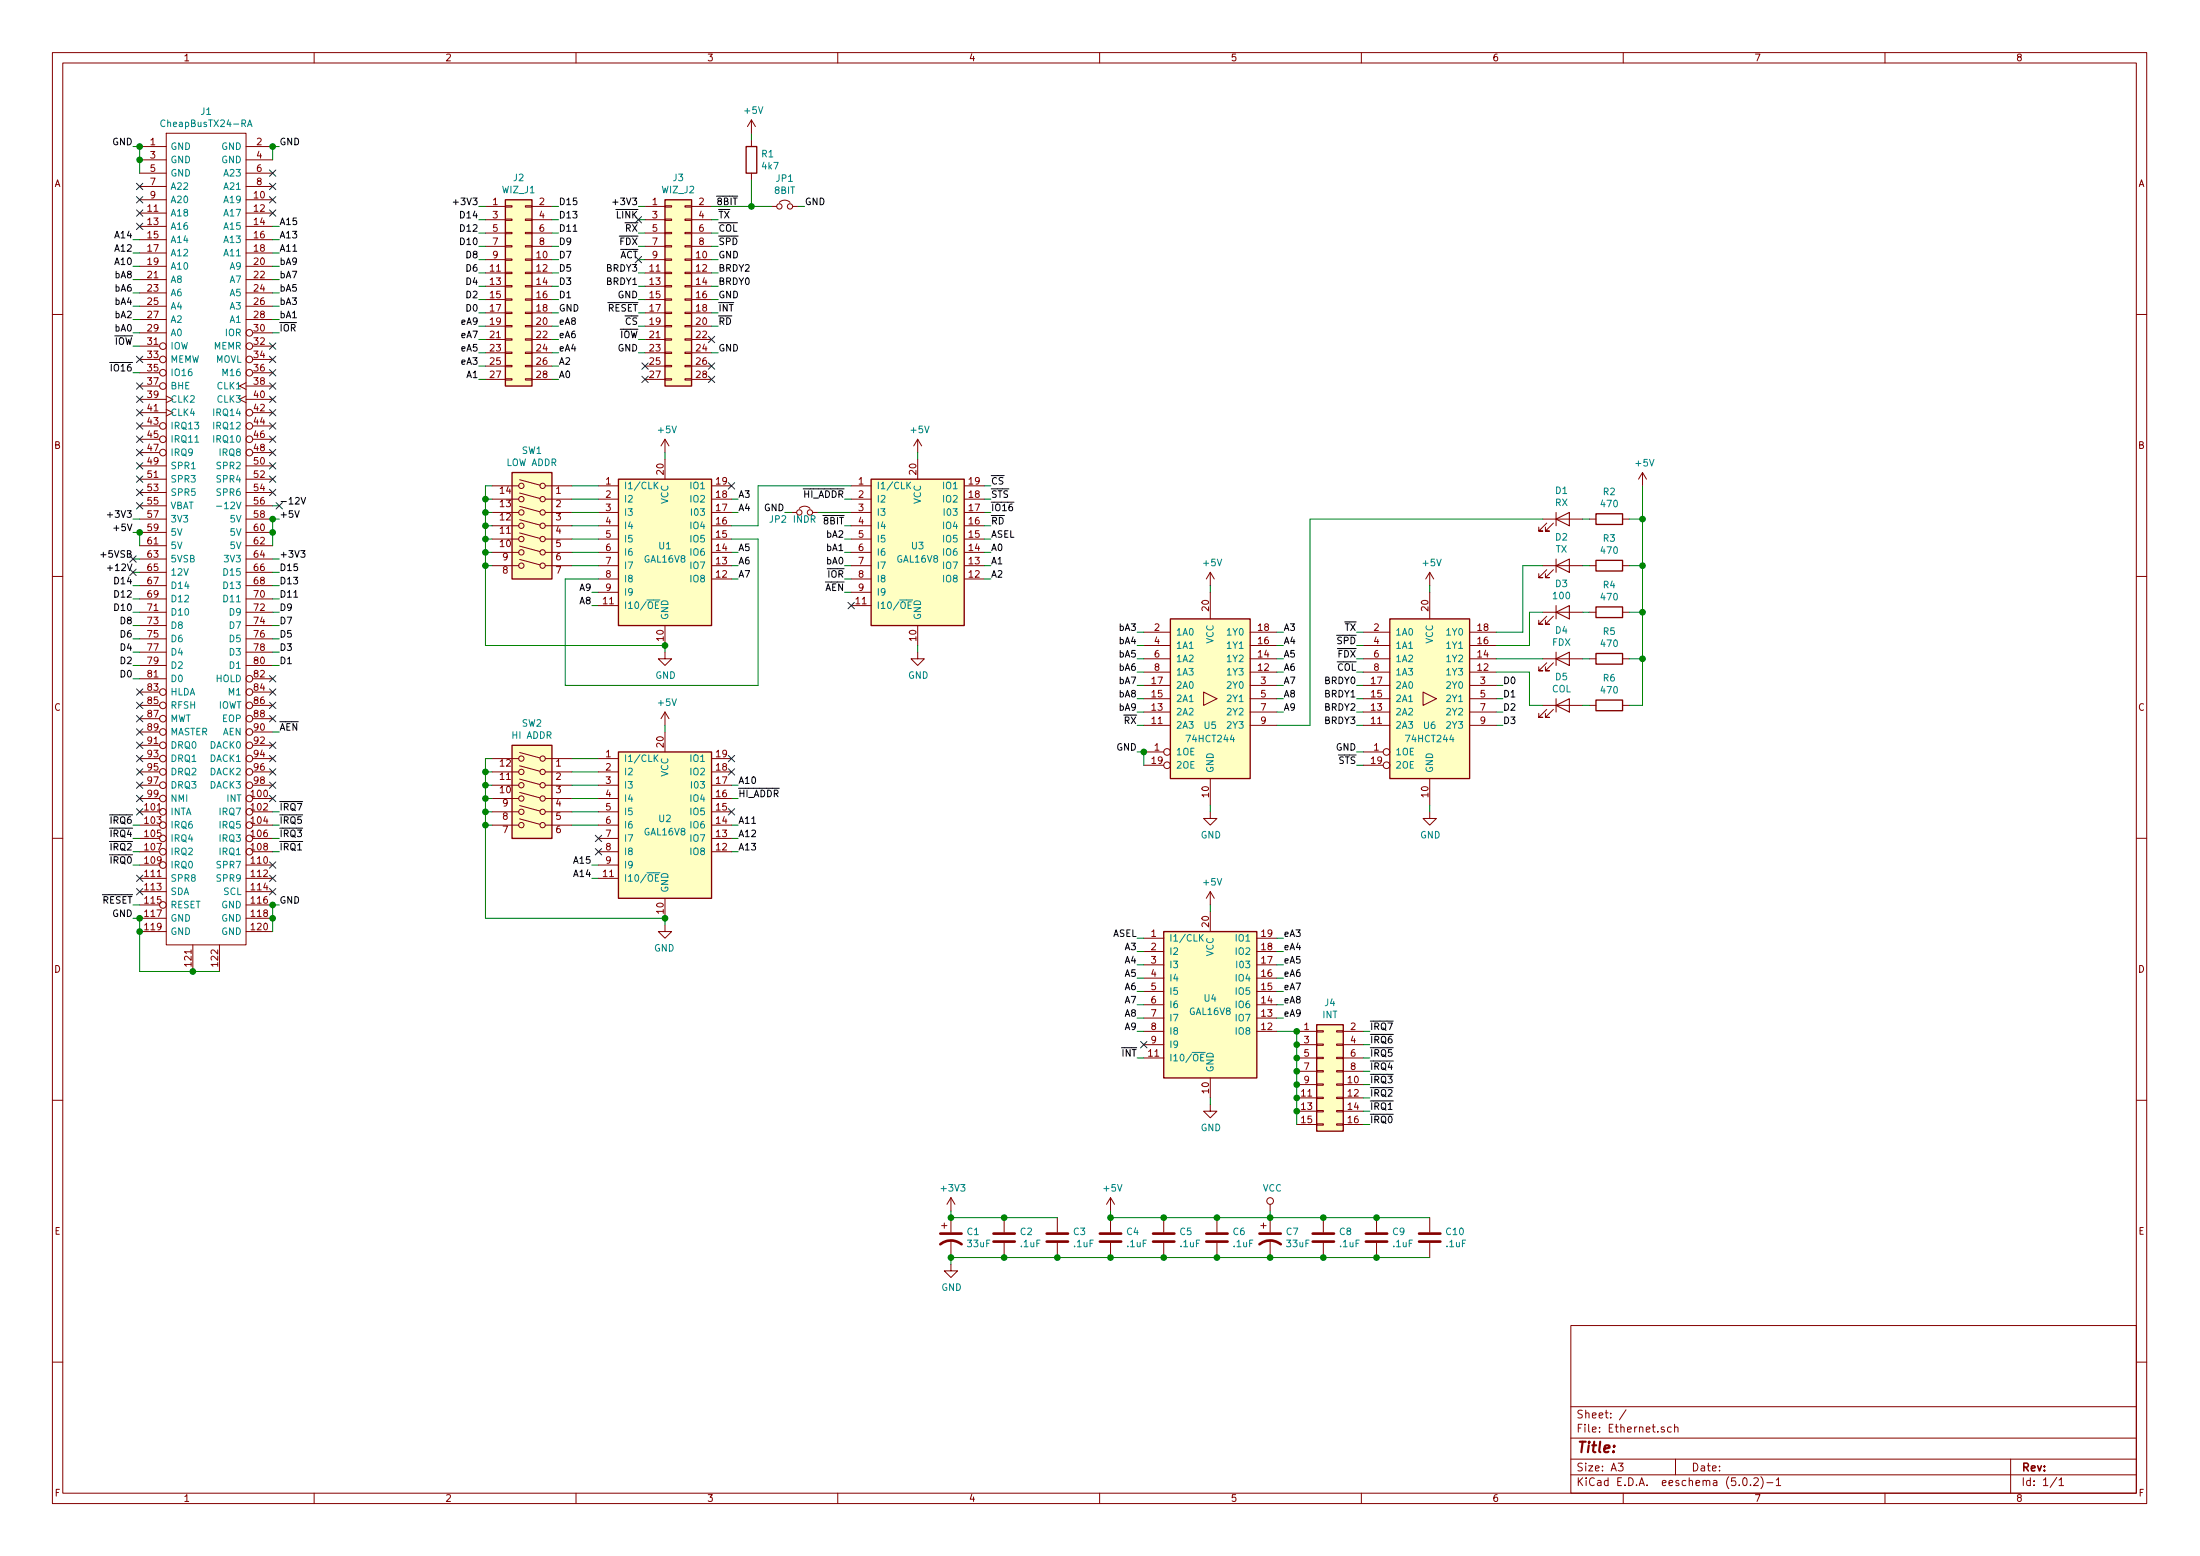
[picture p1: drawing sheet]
EESchema Schematic File Version 4
LIBS:Ethernet-cache
EELAYER 30 0
EELAYER END
$Descr A3 16535 11693
encoding utf-8
Sheet 1 1
Title ""
Date ""
Rev ""
Comp ""
Comment1 ""
Comment2 ""
Comment3 ""
Comment4 ""
$EndDescr
$Comp
L Ethernet-rescue:CheapBusTX24-RA-SamacSys_Parts J1
U 1 1
P 1050 1100
F 0 "J1" H 1550 1365 50  0000 C CNN
F 1 "CheapBusTX24-RA" H 1550 1274 50  0000 C CNN
F 2 "SamacSys_Parts:JAE_TX24-120R-LT-H1E" H 1900 1200 50  0001 L CNN
F 3 "https://componentsearchengine.com/Datasheets/1/TX24-120R-LT-H1E.pdf" H 1900 1100 50  0001 L CNN
F 4 "CheapBus TX24 Right-Angle Connector" H 1900 1000 50  0001 L CNN "Description"
F 5 "656-TX24120RLTH1E" H 1900 800 50  0001 L CNN "Mouser Part Number"
F 6 "JAE Electronics" H 1900 700 50  0001 L CNN "Manufacturer_Name"
F 7 "TX24-120R-LT-H1E" H 1900 600 50  0001 L CNN "Manufacturer_Part_Number"
	1    1050 1100
	1    0    0    -1  
$EndComp
$Comp
L Connector_Generic:Conn_02x14_Odd_Even J2
U 1 1
P 3850 2150
F 0 "J2" H 3900 2967 50  0000 C CNN
F 1 "WIZ_J1" H 3900 2876 50  0000 C CNN
F 2 "Pin_Headers:Pin_Header_Straight_2x14_Pitch2.54mm" H 3850 2150 50  0001 C CNN
F 3 "~" H 3850 2150 50  0001 C CNN
	1    3850 2150
	1    0    0    -1  
$EndComp
$Comp
L Connector_Generic:Conn_02x14_Odd_Even J3
U 1 1
P 5050 2150
F 0 "J3" H 5100 2967 50  0000 C CNN
F 1 "WIZ_J2" H 5100 2876 50  0000 C CNN
F 2 "Pin_Headers:Pin_Header_Straight_2x14_Pitch2.54mm" H 5050 2150 50  0001 C CNN
F 3 "~" H 5050 2150 50  0001 C CNN
	1    5050 2150
	1    0    0    -1  
$EndComp
Wire Wire Line
	1050 1300 1050 1200
Wire Wire Line
	1050 1100 1000 1100
Connection ~ 1050 1100
Connection ~ 1050 1200
Wire Wire Line
	1050 1200 1050 1100
Text Label 1000 1100 2    50   ~ 0
GND
Wire Wire Line
	2050 1200 2050 1100
Wire Wire Line
	2050 1100 2100 1100
Connection ~ 2050 1100
Text Label 2100 1100 0    50   ~ 0
GND
Wire Wire Line
	2050 7000 2050 6900
Connection ~ 2050 6900
Wire Wire Line
	2050 6900 2050 6800
Wire Wire Line
	2050 6800 2100 6800
Connection ~ 2050 6800
Text Label 2100 6800 0    50   ~ 0
GND
Wire Wire Line
	1050 7000 1050 6900
Wire Wire Line
	1050 6900 1000 6900
Connection ~ 1050 6900
Text Label 1000 6900 2    50   ~ 0
GND
Wire Wire Line
	2050 4100 2050 4000
Connection ~ 2050 4000
Wire Wire Line
	2050 4000 2050 3900
Wire Wire Line
	2050 3900 2100 3900
Connection ~ 2050 3900
Text Label 2100 3900 0    50   ~ 0
+5V
Wire Wire Line
	1050 4100 1050 4000
Wire Wire Line
	1050 4000 1000 4000
Connection ~ 1050 4000
Text Label 1000 4000 2    50   ~ 0
+5V
Wire Wire Line
	1050 3900 1000 3900
Text Label 1000 3900 2    50   ~ 0
+3V3
Wire Wire Line
	2050 3800 2100 3800
Text Label 2100 3800 0    50   ~ 0
-12V
Wire Wire Line
	2050 4200 2100 4200
Text Label 2100 4200 0    50   ~ 0
+3V3
Wire Wire Line
	1050 4300 1000 4300
Text Label 1000 4300 2    50   ~ 0
+12V
Wire Wire Line
	1050 4200 1000 4200
Text Label 1000 4200 2    50   ~ 0
+5VSB
Wire Wire Line
	1050 6800 1000 6800
Text Label 1000 6800 2    50   ~ 0
~RESET
NoConn ~ 2050 1300
NoConn ~ 2050 1400
NoConn ~ 1050 1400
NoConn ~ 1050 1500
NoConn ~ 2050 1500
NoConn ~ 1050 1600
NoConn ~ 2050 1600
NoConn ~ 1050 1700
Wire Wire Line
	2050 1700 2100 1700
Text Label 2100 1700 0    50   ~ 0
A15
Wire Wire Line
	2050 1800 2100 1800
Text Label 2100 1800 0    50   ~ 0
A13
Wire Wire Line
	2050 1900 2100 1900
Text Label 2100 1900 0    50   ~ 0
A11
Wire Wire Line
	2050 2000 2100 2000
Text Label 2100 2000 0    50   ~ 0
bA9
Wire Wire Line
	2050 2100 2100 2100
Text Label 2100 2100 0    50   ~ 0
bA7
Wire Wire Line
	2050 2200 2100 2200
Text Label 2100 2200 0    50   ~ 0
bA5
Wire Wire Line
	2050 2300 2100 2300
Text Label 2100 2300 0    50   ~ 0
bA3
Wire Wire Line
	2050 2400 2100 2400
Text Label 2100 2400 0    50   ~ 0
bA1
Wire Wire Line
	2050 2500 2100 2500
Text Label 2100 2500 0    50   ~ 0
~IOR
NoConn ~ 2050 2600
NoConn ~ 2050 2700
NoConn ~ 2050 2800
NoConn ~ 2050 2900
NoConn ~ 2050 3000
NoConn ~ 2050 3100
NoConn ~ 2050 3200
NoConn ~ 2050 3300
NoConn ~ 2050 3400
NoConn ~ 2050 3500
NoConn ~ 2050 3600
NoConn ~ 2050 3700
NoConn ~ 2100 3800
Wire Wire Line
	2050 4300 2100 4300
Text Label 2100 4300 0    50   ~ 0
D15
Wire Wire Line
	2050 4400 2100 4400
Text Label 2100 4400 0    50   ~ 0
D13
Wire Wire Line
	2050 4500 2100 4500
Text Label 2100 4500 0    50   ~ 0
D11
Wire Wire Line
	2050 4600 2100 4600
Text Label 2100 4600 0    50   ~ 0
D9
Wire Wire Line
	2050 4700 2100 4700
Text Label 2100 4700 0    50   ~ 0
D7
Wire Wire Line
	2050 4800 2100 4800
Text Label 2100 4800 0    50   ~ 0
D5
Wire Wire Line
	2050 4900 2100 4900
Text Label 2100 4900 0    50   ~ 0
D3
Wire Wire Line
	2050 5000 2100 5000
Text Label 2100 5000 0    50   ~ 0
D1
NoConn ~ 2050 5100
NoConn ~ 2050 5200
NoConn ~ 2050 5300
NoConn ~ 2050 5400
Wire Wire Line
	2050 5500 2100 5500
Text Label 2100 5500 0    50   ~ 0
~AEN
NoConn ~ 2050 5600
NoConn ~ 2050 5700
NoConn ~ 2050 5800
NoConn ~ 2050 5900
NoConn ~ 2050 6000
Wire Wire Line
	2050 6100 2100 6100
Text Label 2100 6100 0    50   ~ 0
~IRQ7
Wire Wire Line
	2050 6200 2100 6200
Text Label 2100 6200 0    50   ~ 0
~IRQ5
Wire Wire Line
	2050 6300 2100 6300
Text Label 2100 6300 0    50   ~ 0
~IRQ3
Wire Wire Line
	2050 6400 2100 6400
Text Label 2100 6400 0    50   ~ 0
~IRQ1
NoConn ~ 2050 6500
NoConn ~ 2050 6600
NoConn ~ 2050 6700
Wire Wire Line
	1050 1800 1000 1800
Text Label 1000 1800 2    50   ~ 0
A14
Wire Wire Line
	1050 1900 1000 1900
Text Label 1000 1900 2    50   ~ 0
A12
Wire Wire Line
	1050 2000 1000 2000
Text Label 1000 2000 2    50   ~ 0
A10
Wire Wire Line
	1050 2100 1000 2100
Text Label 1000 2100 2    50   ~ 0
bA8
Wire Wire Line
	1050 2200 1000 2200
Text Label 1000 2200 2    50   ~ 0
bA6
Wire Wire Line
	1050 2300 1000 2300
Text Label 1000 2300 2    50   ~ 0
bA4
Wire Wire Line
	1050 2400 1000 2400
Text Label 1000 2400 2    50   ~ 0
bA2
Wire Wire Line
	1050 2500 1000 2500
Text Label 1000 2500 2    50   ~ 0
bA0
Wire Wire Line
	1050 2600 1000 2600
Text Label 1000 2600 2    50   ~ 0
~IOW
NoConn ~ 1050 2700
Wire Wire Line
	1050 2800 1000 2800
Text Label 1000 2800 2    50   ~ 0
~IO16
NoConn ~ 1050 2900
NoConn ~ 1050 3000
NoConn ~ 1050 3100
NoConn ~ 1050 3200
NoConn ~ 1050 3300
NoConn ~ 1050 3400
NoConn ~ 1050 3500
NoConn ~ 1050 3600
NoConn ~ 1050 3700
NoConn ~ 1050 3800
NoConn ~ 1000 4300
NoConn ~ 1000 4200
Wire Wire Line
	1050 4400 1000 4400
Text Label 1000 4400 2    50   ~ 0
D14
Wire Wire Line
	1050 4500 1000 4500
Text Label 1000 4500 2    50   ~ 0
D12
Wire Wire Line
	1050 4600 1000 4600
Text Label 1000 4600 2    50   ~ 0
D10
Wire Wire Line
	1050 4700 1000 4700
Text Label 1000 4700 2    50   ~ 0
D8
Wire Wire Line
	1050 4800 1000 4800
Text Label 1000 4800 2    50   ~ 0
D6
Wire Wire Line
	1050 4900 1000 4900
Text Label 1000 4900 2    50   ~ 0
D4
Wire Wire Line
	1050 5000 1000 5000
Text Label 1000 5000 2    50   ~ 0
D2
Wire Wire Line
	1050 5100 1000 5100
Text Label 1000 5100 2    50   ~ 0
D0
NoConn ~ 1050 5200
NoConn ~ 1050 5300
NoConn ~ 1050 5400
NoConn ~ 1050 5500
NoConn ~ 1050 5600
NoConn ~ 1050 5700
NoConn ~ 1050 5800
NoConn ~ 1050 5900
NoConn ~ 1050 6000
NoConn ~ 1050 6100
NoConn ~ 1050 6600
NoConn ~ 1050 6700
Wire Wire Line
	1050 6200 1000 6200
Text Label 1000 6200 2    50   ~ 0
~IRQ6
Wire Wire Line
	1050 6300 1000 6300
Text Label 1000 6300 2    50   ~ 0
~IRQ4
Wire Wire Line
	1050 6400 1000 6400
Text Label 1000 6400 2    50   ~ 0
~IRQ2
Wire Wire Line
	1050 6500 1000 6500
Text Label 1000 6500 2    50   ~ 0
~IRQ0
Wire Wire Line
	3650 1550 3600 1550
Text Label 3600 1550 2    50   ~ 0
+3V3
Wire Wire Line
	3650 1650 3600 1650
Text Label 3600 1650 2    50   ~ 0
D14
Wire Wire Line
	3650 1750 3600 1750
Text Label 3600 1750 2    50   ~ 0
D12
Wire Wire Line
	3650 1850 3600 1850
Text Label 3600 1850 2    50   ~ 0
D10
Wire Wire Line
	3650 1950 3600 1950
Text Label 3600 1950 2    50   ~ 0
D8
Wire Wire Line
	3650 2050 3600 2050
Text Label 3600 2050 2    50   ~ 0
D6
Wire Wire Line
	3650 2150 3600 2150
Text Label 3600 2150 2    50   ~ 0
D4
Wire Wire Line
	3650 2250 3600 2250
Text Label 3600 2250 2    50   ~ 0
D2
Wire Wire Line
	3650 2350 3600 2350
Text Label 3600 2350 2    50   ~ 0
D0
Wire Wire Line
	3650 2450 3600 2450
Text Label 3600 2450 2    50   ~ 0
eA9
Wire Wire Line
	3650 2550 3600 2550
Text Label 3600 2550 2    50   ~ 0
eA7
Wire Wire Line
	3650 2650 3600 2650
Text Label 3600 2650 2    50   ~ 0
eA5
Wire Wire Line
	3650 2750 3600 2750
Text Label 3600 2750 2    50   ~ 0
eA3
Wire Wire Line
	3650 2850 3600 2850
Text Label 3600 2850 2    50   ~ 0
A1
Wire Wire Line
	4850 1550 4800 1550
Text Label 4800 1550 2    50   ~ 0
+3V3
Wire Wire Line
	4850 1650 4800 1650
Text Label 4800 1650 2    50   ~ 0
~LINK
Wire Wire Line
	4850 1750 4800 1750
Text Label 4800 1750 2    50   ~ 0
~RX
Wire Wire Line
	4850 1850 4800 1850
Text Label 4800 1850 2    50   ~ 0
~FDX
Wire Wire Line
	4850 1950 4800 1950
Text Label 4800 1950 2    50   ~ 0
~ACT
Wire Wire Line
	4850 2050 4800 2050
Text Label 4800 2050 2    50   ~ 0
BRDY3
Wire Wire Line
	4850 2150 4800 2150
Text Label 4800 2150 2    50   ~ 0
BRDY1
Wire Wire Line
	4850 2250 4800 2250
Text Label 4800 2250 2    50   ~ 0
GND
Wire Wire Line
	4850 2350 4800 2350
Text Label 4800 2350 2    50   ~ 0
~RESET
Wire Wire Line
	4850 2450 4800 2450
Text Label 4800 2450 2    50   ~ 0
~CS
Wire Wire Line
	4850 2550 4800 2550
Text Label 4800 2550 2    50   ~ 0
~IOW
Wire Wire Line
	4850 2650 4800 2650
Text Label 4800 2650 2    50   ~ 0
GND
NoConn ~ 4850 2750
NoConn ~ 4850 2850
Wire Wire Line
	4150 1550 4200 1550
Text Label 4200 1550 0    50   ~ 0
D15
Wire Wire Line
	4150 1650 4200 1650
Text Label 4200 1650 0    50   ~ 0
D13
Wire Wire Line
	4150 1750 4200 1750
Text Label 4200 1750 0    50   ~ 0
D11
Wire Wire Line
	4150 1850 4200 1850
Text Label 4200 1850 0    50   ~ 0
D9
Wire Wire Line
	4150 1950 4200 1950
Text Label 4200 1950 0    50   ~ 0
D7
Wire Wire Line
	4150 2050 4200 2050
Text Label 4200 2050 0    50   ~ 0
D5
Wire Wire Line
	4150 2150 4200 2150
Text Label 4200 2150 0    50   ~ 0
D3
Wire Wire Line
	4150 2250 4200 2250
Text Label 4200 2250 0    50   ~ 0
D1
Wire Wire Line
	4150 2350 4200 2350
Text Label 4200 2350 0    50   ~ 0
GND
Wire Wire Line
	4150 2450 4200 2450
Text Label 4200 2450 0    50   ~ 0
eA8
Wire Wire Line
	4150 2550 4200 2550
Text Label 4200 2550 0    50   ~ 0
eA6
Wire Wire Line
	4150 2650 4200 2650
Text Label 4200 2650 0    50   ~ 0
eA4
Wire Wire Line
	4150 2750 4200 2750
Text Label 4200 2750 0    50   ~ 0
A2
Wire Wire Line
	4150 2850 4200 2850
Text Label 4200 2850 0    50   ~ 0
A0
$Comp
L Device:Jumper_NC_Small JP1
U 1 1
P 5900 1550
F 0 "JP1" H 5900 1762 50  0000 C CNN
F 1 "8BIT" H 5900 1671 50  0000 C CNN
F 2 "Pin_Headers:Pin_Header_Straight_1x02_Pitch2.54mm" H 5900 1550 50  0001 C CNN
F 3 "~" H 5900 1550 50  0001 C CNN
	1    5900 1550
	1    0    0    -1  
$EndComp
Wire Wire Line
	6000 1550 6050 1550
Text Label 6050 1550 0    50   ~ 0
GND
$Comp
L Device:R R1
U 1 1
P 5650 1200
F 0 "R1" H 5720 1246 50  0000 L CNN
F 1 "4k7" H 5720 1155 50  0000 L CNN
F 2 "Resistors_THT:R_Axial_DIN0207_L6.3mm_D2.5mm_P10.16mm_Horizontal" V 5580 1200 50  0001 C CNN
F 3 "~" H 5650 1200 50  0001 C CNN
	1    5650 1200
	1    0    0    -1  
$EndComp
Wire Wire Line
	5650 1350 5650 1550
Wire Wire Line
	5650 1000 5650 1050
Wire Wire Line
	5350 1650 5400 1650
Text Label 5400 1650 0    50   ~ 0
~TX
Wire Wire Line
	5350 1750 5400 1750
Text Label 5400 1750 0    50   ~ 0
~COL
Wire Wire Line
	5350 1850 5400 1850
Text Label 5400 1850 0    50   ~ 0
~SPD
Wire Wire Line
	5350 1950 5400 1950
Text Label 5400 1950 0    50   ~ 0
GND
Wire Wire Line
	5350 2050 5400 2050
Text Label 5400 2050 0    50   ~ 0
BRDY2
Wire Wire Line
	5350 2150 5400 2150
Text Label 5400 2150 0    50   ~ 0
BRDY0
Wire Wire Line
	5350 2250 5400 2250
Text Label 5400 2250 0    50   ~ 0
GND
Wire Wire Line
	5350 2350 5400 2350
Text Label 5400 2350 0    50   ~ 0
~INT
Wire Wire Line
	5350 2450 5400 2450
Text Label 5400 2450 0    50   ~ 0
~RD
Wire Wire Line
	5350 2650 5400 2650
Text Label 5400 2650 0    50   ~ 0
GND
NoConn ~ 5350 2550
NoConn ~ 5350 2750
NoConn ~ 5350 2850
Text Label 10200 5750 2    50   ~ 0
~STS
Wire Wire Line
	11250 5450 11300 5450
Text Label 11300 5450 0    50   ~ 0
D3
Wire Wire Line
	11250 5350 11300 5350
Text Label 11300 5350 0    50   ~ 0
D2
Wire Wire Line
	11250 5250 11300 5250
Text Label 11300 5250 0    50   ~ 0
D1
Wire Wire Line
	11250 5150 11300 5150
Text Label 11300 5150 0    50   ~ 0
D0
Wire Wire Line
	10250 5150 10200 5150
Text Label 10200 5150 2    50   ~ 0
BRDY0
Wire Wire Line
	10250 5250 10200 5250
Text Label 10200 5250 2    50   ~ 0
BRDY1
Wire Wire Line
	10250 5350 10200 5350
Text Label 10200 5350 2    50   ~ 0
BRDY2
Wire Wire Line
	10250 5450 10200 5450
Text Label 10200 5450 2    50   ~ 0
BRDY3
$Comp
L Device:LED D1
U 1 1
P 11750 3900
F 0 "D1" H 11741 4116 50  0000 C CNN
F 1 "RX" H 11741 4025 50  0000 C CNN
F 2 "LEDs:LED_D3.0mm" H 11750 3900 50  0001 C CNN
F 3 "~" H 11750 3900 50  0001 C CNN
	1    11750 3900
	1    0    0    -1  
$EndComp
$Comp
L Device:LED D2
U 1 1
P 11750 4250
F 0 "D2" H 11741 4466 50  0000 C CNN
F 1 "TX" H 11741 4375 50  0000 C CNN
F 2 "LEDs:LED_D3.0mm" H 11750 4250 50  0001 C CNN
F 3 "~" H 11750 4250 50  0001 C CNN
	1    11750 4250
	1    0    0    -1  
$EndComp
$Comp
L Device:LED D3
U 1 1
P 11750 4600
F 0 "D3" H 11741 4816 50  0000 C CNN
F 1 "100" H 11741 4725 50  0000 C CNN
F 2 "LEDs:LED_D3.0mm" H 11750 4600 50  0001 C CNN
F 3 "~" H 11750 4600 50  0001 C CNN
	1    11750 4600
	1    0    0    -1  
$EndComp
$Comp
L Device:R R2
U 1 1
P 12100 3900
F 0 "R2" V 11893 3900 50  0000 C CNN
F 1 "470" V 11984 3900 50  0000 C CNN
F 2 "Resistors_THT:R_Axial_DIN0207_L6.3mm_D2.5mm_P10.16mm_Horizontal" V 12030 3900 50  0001 C CNN
F 3 "~" H 12100 3900 50  0001 C CNN
	1    12100 3900
	0    1    1    0   
$EndComp
$Comp
L Device:R R3
U 1 1
P 12100 4250
F 0 "R3" V 11893 4250 50  0000 C CNN
F 1 "470" V 11984 4250 50  0000 C CNN
F 2 "Resistors_THT:R_Axial_DIN0207_L6.3mm_D2.5mm_P10.16mm_Horizontal" V 12030 4250 50  0001 C CNN
F 3 "~" H 12100 4250 50  0001 C CNN
	1    12100 4250
	0    1    1    0   
$EndComp
$Comp
L Device:R R4
U 1 1
P 12100 4600
F 0 "R4" V 11893 4600 50  0000 C CNN
F 1 "470" V 11984 4600 50  0000 C CNN
F 2 "Resistors_THT:R_Axial_DIN0207_L6.3mm_D2.5mm_P10.16mm_Horizontal" V 12030 4600 50  0001 C CNN
F 3 "~" H 12100 4600 50  0001 C CNN
	1    12100 4600
	0    1    1    0   
$EndComp
Wire Wire Line
	11900 3900 11950 3900
Wire Wire Line
	11950 4250 11900 4250
Wire Wire Line
	11900 4600 11950 4600
$Comp
L power:+5V #PWR015
U 1 1
P 12350 3650
F 0 "#PWR015" H 12350 3500 50  0001 C CNN
F 1 "+5V" H 12365 3823 50  0000 C CNN
F 2 "" H 12350 3650 50  0001 C CNN
F 3 "" H 12350 3650 50  0001 C CNN
	1    12350 3650
	1    0    0    -1  
$EndComp
Wire Wire Line
	12250 3900 12350 3900
Wire Wire Line
	12250 4250 12350 4250
Text Label 6350 4450 2    50   ~ 0
~AEN
Wire Wire Line
	6350 4450 6400 4450
Wire Wire Line
	4500 6500 4450 6500
Text Label 4450 6500 2    50   ~ 0
A15
Wire Wire Line
	4500 6600 4450 6600
Text Label 4450 6600 2    50   ~ 0
A14
Wire Wire Line
	5500 6400 5550 6400
Text Label 5550 6400 0    50   ~ 0
A13
Wire Wire Line
	5500 6300 5550 6300
Text Label 5550 6300 0    50   ~ 0
A12
Wire Wire Line
	5500 6200 5550 6200
Text Label 5550 6200 0    50   ~ 0
A11
Wire Wire Line
	5500 5900 5550 5900
Text Label 5550 5900 0    50   ~ 0
A10
$Comp
L power:GND #PWR05
U 1 1
P 5000 4900
F 0 "#PWR05" H 5000 4650 50  0001 C CNN
F 1 "GND" H 5005 4727 50  0000 C CNN
F 2 "" H 5000 4900 50  0001 C CNN
F 3 "" H 5000 4900 50  0001 C CNN
	1    5000 4900
	1    0    0    -1  
$EndComp
Wire Wire Line
	5000 4900 5000 4850
$Comp
L power:+5V #PWR04
U 1 1
P 5000 3400
F 0 "#PWR04" H 5000 3250 50  0001 C CNN
F 1 "+5V" H 5015 3573 50  0000 C CNN
F 2 "" H 5000 3400 50  0001 C CNN
F 3 "" H 5000 3400 50  0001 C CNN
	1    5000 3400
	1    0    0    -1  
$EndComp
Wire Wire Line
	5000 3400 5000 3450
Wire Wire Line
	4500 4450 4450 4450
Text Label 4450 4450 2    50   ~ 0
A9
Wire Wire Line
	4500 4550 4450 4550
Text Label 4450 4550 2    50   ~ 0
A8
Wire Wire Line
	5500 4350 5550 4350
Text Label 5550 4350 0    50   ~ 0
A7
Wire Wire Line
	5500 4250 5550 4250
Text Label 5550 4250 0    50   ~ 0
A6
Wire Wire Line
	5500 4150 5550 4150
Text Label 5550 4150 0    50   ~ 0
A5
Wire Wire Line
	5500 3850 5550 3850
Text Label 5550 3850 0    50   ~ 0
A4
Wire Wire Line
	5500 3750 5550 3750
Text Label 5550 3750 0    50   ~ 0
A3
Wire Wire Line
	7400 3650 7450 3650
Text Label 7450 3650 0    50   ~ 0
~CS
Wire Wire Line
	7400 3750 7450 3750
Text Label 7450 3750 0    50   ~ 0
~STS
$Comp
L power:+5V #PWR010
U 1 1
P 8350 9100
F 0 "#PWR010" H 8350 8950 50  0001 C CNN
F 1 "+5V" H 8365 9273 50  0000 C CNN
F 2 "" H 8350 9100 50  0001 C CNN
F 3 "" H 8350 9100 50  0001 C CNN
	1    8350 9100
	1    0    0    -1  
$EndComp
$Comp
L power:VCC #PWR014
U 1 1
P 9550 9100
F 0 "#PWR014" H 9550 8950 50  0001 C CNN
F 1 "VCC" H 9567 9273 50  0000 C CNN
F 2 "" H 9550 9100 50  0001 C CNN
F 3 "" H 9550 9100 50  0001 C CNN
	1    9550 9100
	1    0    0    -1  
$EndComp
Wire Wire Line
	6400 4050 6350 4050
Text Label 6350 4050 2    50   ~ 0
bA2
Wire Wire Line
	6400 4150 6350 4150
Text Label 6350 4150 2    50   ~ 0
bA1
Wire Wire Line
	6400 4250 6350 4250
Text Label 6350 4250 2    50   ~ 0
bA0
$Comp
L Device:Jumper_NC_Small JP2
U 1 1
P 6050 3850
F 0 "JP2" H 5850 3800 50  0000 C CNN
F 1 "INDR" H 6050 3800 50  0000 C CNN
F 2 "Pin_Headers:Pin_Header_Straight_1x02_Pitch2.54mm" H 6050 3850 50  0001 C CNN
F 3 "~" H 6050 3850 50  0001 C CNN
	1    6050 3850
	1    0    0    -1  
$EndComp
$Comp
L Switch:SW_DIP_x07 SW1
U 1 1
P 4000 4050
F 0 "SW1" H 4000 4717 50  0000 C CNN
F 1 "LOW ADDR" H 4000 4626 50  0000 C CNN
F 2 "Buttons_Switches_THT:SW_DIP_x7_W7.62mm_Slide" H 4000 4050 50  0001 C CNN
F 3 "" H 4000 4050 50  0001 C CNN
	1    4000 4050
	-1   0    0    -1  
$EndComp
Wire Wire Line
	3700 4250 3650 4250
Wire Wire Line
	3650 4250 3650 4150
Wire Wire Line
	3700 3650 3650 3650
Wire Wire Line
	3650 3750 3700 3750
Connection ~ 3650 3750
Wire Wire Line
	3650 3750 3650 3650
Wire Wire Line
	3700 3850 3650 3850
Connection ~ 3650 3850
Wire Wire Line
	3650 3850 3650 3750
Wire Wire Line
	3650 3950 3700 3950
Connection ~ 3650 3950
Wire Wire Line
	3650 3950 3650 3850
Wire Wire Line
	3700 4050 3650 4050
Connection ~ 3650 4050
Wire Wire Line
	3650 4050 3650 3950
Wire Wire Line
	3650 4150 3700 4150
Connection ~ 3650 4150
Wire Wire Line
	3650 4150 3650 4050
$Comp
L Switch:SW_DIP_x06 SW2
U 1 1
P 4000 6000
F 0 "SW2" H 4000 6567 50  0000 C CNN
F 1 "HI ADDR" H 4000 6476 50  0000 C CNN
F 2 "Buttons_Switches_THT:SW_DIP_x6_W7.62mm_Slide" H 4000 6000 50  0001 C CNN
F 3 "" H 4000 6000 50  0001 C CNN
	1    4000 6000
	-1   0    0    -1  
$EndComp
Wire Wire Line
	4300 6100 4500 6100
Wire Wire Line
	4500 6200 4300 6200
Wire Wire Line
	3650 6200 3700 6200
Wire Wire Line
	3700 6100 3650 6100
Connection ~ 3650 6100
Wire Wire Line
	3650 6100 3650 6200
Wire Wire Line
	3700 6000 3650 6000
Connection ~ 3650 6000
Wire Wire Line
	3650 6000 3650 6100
Wire Wire Line
	3700 5900 3650 5900
Connection ~ 3650 5900
Wire Wire Line
	3650 5900 3650 6000
Wire Wire Line
	3700 5800 3650 5800
Connection ~ 3650 5800
Wire Wire Line
	3650 5800 3650 5900
Wire Wire Line
	3650 5700 3700 5700
Wire Wire Line
	3650 5700 3650 5800
Wire Wire Line
	6150 3850 6400 3850
$Comp
L power:GND #PWR09
U 1 1
P 5000 6950
F 0 "#PWR09" H 5000 6700 50  0001 C CNN
F 1 "GND" H 5005 6777 50  0000 C CNN
F 2 "" H 5000 6950 50  0001 C CNN
F 3 "" H 5000 6950 50  0001 C CNN
	1    5000 6950
	-1   0    0    -1  
$EndComp
Wire Wire Line
	6400 3950 6350 3950
Text Label 8550 7950 2    50   ~ 0
~INT
Wire Wire Line
	7400 3850 7450 3850
$Comp
L Connector_Generic:Conn_02x08_Odd_Even J4
U 1 1
P 9950 8050
F 0 "J4" H 10000 8567 50  0000 C CNN
F 1 "INT" H 10000 8476 50  0000 C CNN
F 2 "Pin_Headers:Pin_Header_Straight_2x08_Pitch2.54mm" H 9950 8050 50  0001 C CNN
F 3 "~" H 9950 8050 50  0001 C CNN
	1    9950 8050
	1    0    0    -1  
$EndComp
Wire Wire Line
	10250 8350 10300 8350
Text Label 10300 8450 0    50   ~ 0
~IRQ0
Text Label 10300 8350 0    50   ~ 0
~IRQ1
Wire Wire Line
	10250 8250 10300 8250
Text Label 10300 8250 0    50   ~ 0
~IRQ2
Wire Wire Line
	10250 8150 10300 8150
Text Label 10300 8150 0    50   ~ 0
~IRQ3
Wire Wire Line
	10250 8050 10300 8050
Text Label 10300 8050 0    50   ~ 0
~IRQ4
Wire Wire Line
	10250 7950 10300 7950
Text Label 10300 7950 0    50   ~ 0
~IRQ5
Wire Wire Line
	10250 7850 10300 7850
Text Label 10300 7850 0    50   ~ 0
~IRQ6
Wire Wire Line
	10250 7750 10300 7750
Text Label 10300 7750 0    50   ~ 0
~IRQ7
$Comp
L Device:C C2
U 1 1
P 7550 9300
F 0 "C2" H 7665 9346 50  0000 L CNN
F 1 ".1uF" H 7665 9255 50  0000 L CNN
F 2 "Capacitors_THT:C_Disc_D3.0mm_W1.6mm_P2.50mm" H 7588 9150 50  0001 C CNN
F 3 "~" H 7550 9300 50  0001 C CNN
	1    7550 9300
	1    0    0    -1  
$EndComp
$Comp
L Device:C C3
U 1 1
P 7950 9300
F 0 "C3" H 8065 9346 50  0000 L CNN
F 1 ".1uF" H 8065 9255 50  0000 L CNN
F 2 "Capacitors_THT:C_Disc_D3.0mm_W1.6mm_P2.50mm" H 7988 9150 50  0001 C CNN
F 3 "~" H 7950 9300 50  0001 C CNN
	1    7950 9300
	1    0    0    -1  
$EndComp
$Comp
L Device:CP1 C1
U 1 1
P 7150 9300
F 0 "C1" H 7265 9346 50  0000 L CNN
F 1 "33uF" H 7265 9255 50  0000 L CNN
F 2 "Capacitors_THT:CP_Radial_Tantal_D5.5mm_P2.50mm" H 7150 9300 50  0001 C CNN
F 3 "~" H 7150 9300 50  0001 C CNN
	1    7150 9300
	1    0    0    -1  
$EndComp
Wire Wire Line
	7150 9150 7550 9150
Connection ~ 7550 9150
Wire Wire Line
	7550 9150 7950 9150
$Comp
L power:+3V3 #PWR07
U 1 1
P 7150 9100
F 0 "#PWR07" H 7150 8950 50  0001 C CNN
F 1 "+3V3" H 7165 9273 50  0000 C CNN
F 2 "" H 7150 9100 50  0001 C CNN
F 3 "" H 7150 9100 50  0001 C CNN
	1    7150 9100
	1    0    0    -1  
$EndComp
Wire Wire Line
	7150 9100 7150 9150
Connection ~ 7150 9150
$Comp
L power:GND #PWR08
U 1 1
P 7150 9500
F 0 "#PWR08" H 7150 9250 50  0001 C CNN
F 1 "GND" H 7155 9327 50  0000 C CNN
F 2 "" H 7150 9500 50  0001 C CNN
F 3 "" H 7150 9500 50  0001 C CNN
	1    7150 9500
	1    0    0    -1  
$EndComp
Wire Wire Line
	7150 9450 7150 9500
Wire Wire Line
	7950 9450 7550 9450
Connection ~ 7150 9450
Connection ~ 7550 9450
Wire Wire Line
	7550 9450 7150 9450
$Comp
L Device:C C4
U 1 1
P 8350 9300
F 0 "C4" H 8465 9346 50  0000 L CNN
F 1 ".1uF" H 8465 9255 50  0000 L CNN
F 2 "Capacitors_THT:C_Disc_D3.0mm_W1.6mm_P2.50mm" H 8388 9150 50  0001 C CNN
F 3 "~" H 8350 9300 50  0001 C CNN
	1    8350 9300
	1    0    0    -1  
$EndComp
$Comp
L Device:C C5
U 1 1
P 8750 9300
F 0 "C5" H 8865 9346 50  0000 L CNN
F 1 ".1uF" H 8865 9255 50  0000 L CNN
F 2 "Capacitors_THT:C_Disc_D3.0mm_W1.6mm_P2.50mm" H 8788 9150 50  0001 C CNN
F 3 "~" H 8750 9300 50  0001 C CNN
	1    8750 9300
	1    0    0    -1  
$EndComp
$Comp
L Device:C C6
U 1 1
P 9150 9300
F 0 "C6" H 9265 9346 50  0000 L CNN
F 1 ".1uF" H 9265 9255 50  0000 L CNN
F 2 "Capacitors_THT:C_Disc_D3.0mm_W1.6mm_P2.50mm" H 9188 9150 50  0001 C CNN
F 3 "~" H 9150 9300 50  0001 C CNN
	1    9150 9300
	1    0    0    -1  
$EndComp
$Comp
L Device:CP1 C7
U 1 1
P 9550 9300
F 0 "C7" H 9665 9346 50  0000 L CNN
F 1 "33uF" H 9665 9255 50  0000 L CNN
F 2 "Capacitors_THT:CP_Radial_Tantal_D5.5mm_P2.50mm" H 9550 9300 50  0001 C CNN
F 3 "~" H 9550 9300 50  0001 C CNN
	1    9550 9300
	1    0    0    -1  
$EndComp
Wire Wire Line
	8350 9150 8750 9150
Connection ~ 8750 9150
Wire Wire Line
	8750 9150 9150 9150
Connection ~ 9150 9150
Wire Wire Line
	9150 9150 9550 9150
Wire Wire Line
	7950 9450 8350 9450
Connection ~ 7950 9450
Connection ~ 8350 9450
Wire Wire Line
	8350 9450 8750 9450
Connection ~ 8750 9450
Wire Wire Line
	8750 9450 9150 9450
Connection ~ 9150 9450
Wire Wire Line
	9150 9450 9550 9450
Wire Wire Line
	8350 9100 8350 9150
Connection ~ 8350 9150
Wire Wire Line
	9550 9150 9550 9100
Connection ~ 9550 9150
NoConn ~ 4800 1650
NoConn ~ 4800 1950
Text Label 6350 3950 2    50   ~ 0
~8BIT
Text Label 7450 3850 0    50   ~ 0
~IO16
$Comp
L Device:C C8
U 1 1
P 9950 9300
F 0 "C8" H 10065 9346 50  0000 L CNN
F 1 ".1uF" H 10065 9255 50  0000 L CNN
F 2 "Capacitors_THT:C_Disc_D3.0mm_W1.6mm_P2.50mm" H 9988 9150 50  0001 C CNN
F 3 "~" H 9950 9300 50  0001 C CNN
	1    9950 9300
	1    0    0    -1  
$EndComp
Wire Wire Line
	9550 9150 9950 9150
Wire Wire Line
	9950 9450 9550 9450
Connection ~ 9550 9450
Wire Wire Line
	12250 4600 12350 4600
Text Label 8550 5450 2    50   ~ 0
~RX
Text Label 10200 4750 2    50   ~ 0
~TX
Text Label 10200 4850 2    50   ~ 0
~SPD
Text Label 5550 1550 2    50   ~ 0
~8BIT
Wire Wire Line
	5350 1550 5650 1550
Connection ~ 5650 1550
Wire Wire Line
	5650 1550 5800 1550
Wire Wire Line
	9600 7750 9750 7750
$Comp
L Logic_Programmable:GAL16V8 U3
U 1 1
P 6900 4150
F 0 "U3" H 6900 4200 50  0000 C CNN
F 1 "GAL16V8" H 6900 4100 50  0000 C CNN
F 2 "Housings_DIP:DIP-20_W7.62mm" H 6900 4150 50  0001 C CNN
F 3 "" H 6900 4150 50  0001 C CNN
	1    6900 4150
	1    0    0    -1  
$EndComp
$Comp
L power:+5V #PWR06
U 1 1
P 5000 5450
F 0 "#PWR06" H 5000 5300 50  0001 C CNN
F 1 "+5V" H 5015 5623 50  0000 C CNN
F 2 "" H 5000 5450 50  0001 C CNN
F 3 "" H 5000 5450 50  0001 C CNN
	1    5000 5450
	1    0    0    -1  
$EndComp
Wire Wire Line
	5000 5450 5000 5500
Wire Wire Line
	6400 3750 6350 3750
Text Label 6350 3750 2    50   ~ 0
~HI_ADDR
Wire Wire Line
	5500 6000 5550 6000
Text Label 5550 6000 0    50   ~ 0
~HI_ADDR
$Comp
L power:GND #PWR017
U 1 1
P 6900 4900
F 0 "#PWR017" H 6900 4650 50  0001 C CNN
F 1 "GND" H 6905 4727 50  0000 C CNN
F 2 "" H 6900 4900 50  0001 C CNN
F 3 "" H 6900 4900 50  0001 C CNN
	1    6900 4900
	1    0    0    -1  
$EndComp
Wire Wire Line
	6900 4900 6900 4850
Wire Wire Line
	6400 4350 6350 4350
Text Label 6350 4350 2    50   ~ 0
~IOR
Wire Wire Line
	7400 3950 7450 3950
Text Label 7450 3950 0    50   ~ 0
~RD
$Comp
L Ethernet-rescue:74HCT244-74xx U5
U 1 1
P 9100 5250
F 0 "U5" H 9100 5050 50  0000 C CNN
F 1 "74HCT244" H 9100 4950 50  0000 C CNN
F 2 "Housings_DIP:DIP-20_W7.62mm" H 9100 5250 50  0001 C CNN
F 3 "http://www.nxp.com/documents/data_sheet/74HC_HCT244.pdf" H 9100 5250 50  0001 C CNN
	1    9100 5250
	1    0    0    -1  
$EndComp
$Comp
L power:GND #PWR019
U 1 1
P 9100 6100
F 0 "#PWR019" H 9100 5850 50  0001 C CNN
F 1 "GND" H 9105 5927 50  0000 C CNN
F 2 "" H 9100 6100 50  0001 C CNN
F 3 "" H 9100 6100 50  0001 C CNN
	1    9100 6100
	1    0    0    -1  
$EndComp
$Comp
L power:+5V #PWR018
U 1 1
P 9100 4400
F 0 "#PWR018" H 9100 4250 50  0001 C CNN
F 1 "+5V" H 9115 4573 50  0000 C CNN
F 2 "" H 9100 4400 50  0001 C CNN
F 3 "" H 9100 4400 50  0001 C CNN
	1    9100 4400
	1    0    0    -1  
$EndComp
Wire Wire Line
	9100 4400 9100 4450
Wire Wire Line
	9100 6050 9100 6100
$Comp
L Ethernet-rescue:74HCT244-74xx U6
U 1 1
P 10750 5250
F 0 "U6" H 10750 5050 50  0000 C CNN
F 1 "74HCT244" H 10750 4950 50  0000 C CNN
F 2 "Housings_DIP:DIP-20_W7.62mm" H 10750 5250 50  0001 C CNN
F 3 "http://www.nxp.com/documents/data_sheet/74HC_HCT244.pdf" H 10750 5250 50  0001 C CNN
	1    10750 5250
	1    0    0    -1  
$EndComp
$Comp
L power:GND #PWR021
U 1 1
P 10750 6100
F 0 "#PWR021" H 10750 5850 50  0001 C CNN
F 1 "GND" H 10755 5927 50  0000 C CNN
F 2 "" H 10750 6100 50  0001 C CNN
F 3 "" H 10750 6100 50  0001 C CNN
	1    10750 6100
	1    0    0    -1  
$EndComp
$Comp
L power:+5V #PWR020
U 1 1
P 10750 4400
F 0 "#PWR020" H 10750 4250 50  0001 C CNN
F 1 "+5V" H 10765 4573 50  0000 C CNN
F 2 "" H 10750 4400 50  0001 C CNN
F 3 "" H 10750 4400 50  0001 C CNN
	1    10750 4400
	1    0    0    -1  
$EndComp
Wire Wire Line
	10750 4400 10750 4450
Wire Wire Line
	10750 6050 10750 6100
Wire Wire Line
	8600 5650 8550 5650
Text Label 8550 5650 2    50   ~ 0
GND
Wire Wire Line
	8600 5750 8600 5650
Connection ~ 8600 5650
Wire Wire Line
	10250 5650 10200 5650
Text Label 10200 5650 2    50   ~ 0
GND
Wire Wire Line
	10200 5750 10250 5750
Wire Wire Line
	8600 4750 8550 4750
Wire Wire Line
	8600 4850 8550 4850
Wire Wire Line
	8600 4950 8550 4950
Wire Wire Line
	8600 5050 8550 5050
Text Label 8550 4750 2    50   ~ 0
bA3
Wire Wire Line
	8600 5150 8550 5150
Text Label 8550 4850 2    50   ~ 0
bA4
Text Label 8550 4950 2    50   ~ 0
bA5
Text Label 8550 5050 2    50   ~ 0
bA6
Wire Wire Line
	8600 5450 8550 5450
Text Label 8550 5150 2    50   ~ 0
bA7
Text Label 8550 5250 2    50   ~ 0
bA8
Text Label 8550 5350 2    50   ~ 0
bA9
Wire Wire Line
	10250 4950 10200 4950
Text Label 10200 4950 2    50   ~ 0
~FDX
Wire Wire Line
	10250 5050 10200 5050
Text Label 10200 5050 2    50   ~ 0
~COL
Wire Wire Line
	7400 4150 7450 4150
Text Label 7450 4150 0    50   ~ 0
A0
Wire Wire Line
	7400 4250 7450 4250
Text Label 7450 4250 0    50   ~ 0
A1
Wire Wire Line
	7400 4350 7450 4350
Text Label 7450 4350 0    50   ~ 0
A2
Wire Wire Line
	9600 4750 9650 4750
Text Label 9650 4750 0    50   ~ 0
A3
Wire Wire Line
	9600 4850 9650 4850
Text Label 9650 4850 0    50   ~ 0
A4
Wire Wire Line
	9600 4950 9650 4950
Text Label 9650 4950 0    50   ~ 0
A5
Wire Wire Line
	9600 5050 9650 5050
Text Label 9650 5050 0    50   ~ 0
A6
Wire Wire Line
	9600 5150 9650 5150
Text Label 9650 5150 0    50   ~ 0
A7
Wire Wire Line
	9600 5250 9650 5250
Text Label 9650 5250 0    50   ~ 0
A8
Wire Wire Line
	9600 5350 9650 5350
Text Label 9650 5350 0    50   ~ 0
A9
$Comp
L Device:LED D4
U 1 1
P 11750 4950
F 0 "D4" H 11741 5166 50  0000 C CNN
F 1 "FDX" H 11741 5075 50  0000 C CNN
F 2 "LEDs:LED_D3.0mm" H 11750 4950 50  0001 C CNN
F 3 "~" H 11750 4950 50  0001 C CNN
	1    11750 4950
	1    0    0    -1  
$EndComp
$Comp
L Device:LED D5
U 1 1
P 11750 5300
F 0 "D5" H 11741 5516 50  0000 C CNN
F 1 "COL" H 11741 5425 50  0000 C CNN
F 2 "LEDs:LED_D3.0mm" H 11750 5300 50  0001 C CNN
F 3 "~" H 11750 5300 50  0001 C CNN
	1    11750 5300
	1    0    0    -1  
$EndComp
$Comp
L Device:R R5
U 1 1
P 12100 4950
F 0 "R5" V 11893 4950 50  0000 C CNN
F 1 "470" V 11984 4950 50  0000 C CNN
F 2 "Resistors_THT:R_Axial_DIN0207_L6.3mm_D2.5mm_P10.16mm_Horizontal" V 12030 4950 50  0001 C CNN
F 3 "~" H 12100 4950 50  0001 C CNN
	1    12100 4950
	0    1    1    0   
$EndComp
$Comp
L Device:R R6
U 1 1
P 12100 5300
F 0 "R6" V 11893 5300 50  0000 C CNN
F 1 "470" V 11984 5300 50  0000 C CNN
F 2 "Resistors_THT:R_Axial_DIN0207_L6.3mm_D2.5mm_P10.16mm_Horizontal" V 12030 5300 50  0001 C CNN
F 3 "~" H 12100 5300 50  0001 C CNN
	1    12100 5300
	0    1    1    0   
$EndComp
Wire Wire Line
	11900 4950 11950 4950
Wire Wire Line
	11950 5300 11900 5300
Wire Wire Line
	12250 4950 12350 4950
Connection ~ 12350 4950
Wire Wire Line
	12250 5300 12350 5300
Wire Wire Line
	12350 4950 12350 5300
Wire Wire Line
	11250 4950 11600 4950
Wire Wire Line
	11250 5050 11500 5050
Wire Wire Line
	11500 5050 11500 5300
Wire Wire Line
	11500 5300 11600 5300
$Comp
L Device:C C9
U 1 1
P 10350 9300
F 0 "C9" H 10465 9346 50  0000 L CNN
F 1 ".1uF" H 10465 9255 50  0000 L CNN
F 2 "Capacitors_THT:C_Disc_D3.0mm_W1.6mm_P2.50mm" H 10388 9150 50  0001 C CNN
F 3 "~" H 10350 9300 50  0001 C CNN
	1    10350 9300
	1    0    0    -1  
$EndComp
$Comp
L Device:C C10
U 1 1
P 10750 9300
F 0 "C10" H 10865 9346 50  0000 L CNN
F 1 ".1uF" H 10865 9255 50  0000 L CNN
F 2 "Capacitors_THT:C_Disc_D3.0mm_W1.6mm_P2.50mm" H 10788 9150 50  0001 C CNN
F 3 "~" H 10750 9300 50  0001 C CNN
	1    10750 9300
	1    0    0    -1  
$EndComp
Wire Wire Line
	9950 9150 10350 9150
Connection ~ 9950 9150
Connection ~ 10350 9150
Wire Wire Line
	10350 9150 10750 9150
Wire Wire Line
	10750 9450 10350 9450
Connection ~ 9950 9450
Connection ~ 10350 9450
Wire Wire Line
	10350 9450 9950 9450
NoConn ~ 6400 4550
$Comp
L power:+5V #PWR0101
U 1 1
P 5650 1000
F 0 "#PWR0101" H 5650 850 50  0001 C CNN
F 1 "+5V" H 5665 1173 50  0000 C CNN
F 2 "" H 5650 1000 50  0001 C CNN
F 3 "" H 5650 1000 50  0001 C CNN
	1    5650 1000
	1    0    0    -1  
$EndComp
Wire Wire Line
	9750 8350 9750 8450
Wire Wire Line
	9750 7750 9750 7850
Connection ~ 9750 7750
Connection ~ 9750 8350
Connection ~ 9750 7850
Wire Wire Line
	9750 7850 9750 7950
Connection ~ 9750 7950
Wire Wire Line
	9750 7950 9750 8050
Connection ~ 9750 8050
Wire Wire Line
	9750 8050 9750 8150
Connection ~ 9750 8150
Wire Wire Line
	9750 8150 9750 8250
Connection ~ 9750 8250
Wire Wire Line
	9750 8250 9750 8350
Wire Wire Line
	7400 4050 7450 4050
Text Label 7450 4050 0    50   ~ 0
ASEL
$Comp
L Logic_Programmable:GAL16V8 U4
U 1 1
P 9100 7550
F 0 "U4" H 9100 7600 50  0000 C CNN
F 1 "GAL16V8" H 9100 7500 50  0000 C CNN
F 2 "Housings_DIP:DIP-20_W7.62mm" H 9100 7550 50  0001 C CNN
F 3 "" H 9100 7550 50  0001 C CNN
	1    9100 7550
	1    0    0    -1  
$EndComp
$Comp
L power:GND #PWR03
U 1 1
P 9100 8300
F 0 "#PWR03" H 9100 8050 50  0001 C CNN
F 1 "GND" H 9105 8127 50  0000 C CNN
F 2 "" H 9100 8300 50  0001 C CNN
F 3 "" H 9100 8300 50  0001 C CNN
	1    9100 8300
	1    0    0    -1  
$EndComp
$Comp
L power:+5V #PWR02
U 1 1
P 9100 6800
F 0 "#PWR02" H 9100 6650 50  0001 C CNN
F 1 "+5V" H 9115 6973 50  0000 C CNN
F 2 "" H 9100 6800 50  0001 C CNN
F 3 "" H 9100 6800 50  0001 C CNN
	1    9100 6800
	1    0    0    -1  
$EndComp
Wire Wire Line
	9100 6800 9100 6850
Wire Wire Line
	9100 8250 9100 8300
Wire Wire Line
	8600 7050 8550 7050
Text Label 8550 7050 2    50   ~ 0
ASEL
Wire Wire Line
	8600 7750 8550 7750
Text Label 8550 7750 2    50   ~ 0
A9
Wire Wire Line
	8600 7650 8550 7650
Text Label 8550 7650 2    50   ~ 0
A8
Wire Wire Line
	8600 7550 8550 7550
Text Label 8550 7550 2    50   ~ 0
A7
Wire Wire Line
	8600 7450 8550 7450
Text Label 8550 7450 2    50   ~ 0
A6
Wire Wire Line
	8600 7350 8550 7350
Text Label 8550 7350 2    50   ~ 0
A5
Wire Wire Line
	8600 7250 8550 7250
Text Label 8550 7250 2    50   ~ 0
A4
Wire Wire Line
	8600 7150 8550 7150
Text Label 8550 7150 2    50   ~ 0
A3
Wire Wire Line
	9600 7650 9650 7650
Text Label 9650 7650 0    50   ~ 0
eA9
Wire Wire Line
	9600 7550 9650 7550
Text Label 9650 7550 0    50   ~ 0
eA8
Wire Wire Line
	9600 7450 9650 7450
Text Label 9650 7450 0    50   ~ 0
eA7
Wire Wire Line
	9600 7350 9650 7350
Text Label 9650 7350 0    50   ~ 0
eA6
Wire Wire Line
	9600 7250 9650 7250
Text Label 9650 7250 0    50   ~ 0
eA5
Wire Wire Line
	9600 7150 9650 7150
Text Label 9650 7150 0    50   ~ 0
eA4
Wire Wire Line
	9600 7050 9650 7050
Text Label 9650 7050 0    50   ~ 0
eA3
NoConn ~ 8600 7850
Wire Wire Line
	5950 3850 5900 3850
Text Label 5900 3850 2    50   ~ 0
GND
$Comp
L power:+5V #PWR01
U 1 1
P 6900 3400
F 0 "#PWR01" H 6900 3250 50  0001 C CNN
F 1 "+5V" H 6915 3573 50  0000 C CNN
F 2 "" H 6900 3400 50  0001 C CNN
F 3 "" H 6900 3400 50  0001 C CNN
	1    6900 3400
	1    0    0    -1  
$EndComp
Wire Wire Line
	6900 3400 6900 3450
Wire Wire Line
	8550 7950 8600 7950
Wire Wire Line
	8600 5350 8550 5350
Wire Wire Line
	10250 4750 10200 4750
Wire Wire Line
	8600 5250 8550 5250
Wire Wire Line
	12350 4600 12350 4950
Connection ~ 12350 4600
Connection ~ 12350 4250
Wire Wire Line
	12350 4250 12350 4600
Connection ~ 12350 3900
Wire Wire Line
	12350 3900 12350 4250
Wire Wire Line
	12350 3650 12350 3900
Wire Wire Line
	11250 4850 11500 4850
Wire Wire Line
	11500 4850 11500 4600
Wire Wire Line
	11500 4600 11600 4600
Wire Wire Line
	11250 4750 11450 4750
Wire Wire Line
	11450 4750 11450 4250
Wire Wire Line
	11450 4250 11600 4250
Wire Wire Line
	9600 5450 9850 5450
Wire Wire Line
	9850 5450 9850 3900
Wire Wire Line
	9850 3900 11600 3900
Wire Wire Line
	10200 4850 10250 4850
Wire Wire Line
	4300 6000 4500 6000
Wire Wire Line
	4300 5900 4500 5900
Wire Wire Line
	4300 5800 4500 5800
Wire Wire Line
	4300 5700 4500 5700
$Comp
L Logic_Programmable:GAL16V8 U1
U 1 1
P 5000 4150
F 0 "U1" H 5000 4200 50  0000 C CNN
F 1 "GAL16V8" H 5000 4100 50  0000 C CNN
F 2 "Housings_DIP:DIP-20_W7.62mm" H 5000 4150 50  0001 C CNN
F 3 "" H 5000 4150 50  0001 C CNN
	1    5000 4150
	1    0    0    -1  
$EndComp
Wire Wire Line
	4300 3650 4500 3650
Wire Wire Line
	4300 3750 4500 3750
Wire Wire Line
	4500 3850 4300 3850
Wire Wire Line
	4300 3950 4500 3950
Wire Wire Line
	4500 4050 4300 4050
Wire Wire Line
	4300 4150 4500 4150
Wire Wire Line
	4500 4250 4300 4250
Connection ~ 5000 4850
Wire Wire Line
	3650 4250 3650 4850
Wire Wire Line
	3650 4850 5000 4850
Connection ~ 3650 4250
$Comp
L Logic_Programmable:GAL16V8 U2
U 1 1
P 5000 6200
F 0 "U2" H 5000 6250 50  0000 C CNN
F 1 "GAL16V8" H 5000 6150 50  0000 C CNN
F 2 "Housings_DIP:DIP-20_W7.62mm" H 5000 6200 50  0001 C CNN
F 3 "" H 5000 6200 50  0001 C CNN
	1    5000 6200
	1    0    0    -1  
$EndComp
NoConn ~ 5500 5700
NoConn ~ 5500 5800
Wire Wire Line
	5000 6900 5000 6950
Wire Wire Line
	3650 6200 3650 6900
Wire Wire Line
	3650 6900 5000 6900
Connection ~ 3650 6200
Connection ~ 5000 6900
NoConn ~ 4500 6300
NoConn ~ 4500 6400
NoConn ~ 5500 3650
Wire Wire Line
	5500 3950 5700 3950
Wire Wire Line
	5700 3950 5700 3650
Wire Wire Line
	5700 3650 6400 3650
NoConn ~ 5500 6100
Wire Wire Line
	10300 8450 10250 8450
Wire Wire Line
	1050 7000 1050 7300
Wire Wire Line
	1050 7300 1450 7300
Connection ~ 1050 7000
Connection ~ 1450 7300
Wire Wire Line
	1450 7300 1650 7300
Wire Wire Line
	4500 4350 4250 4350
Wire Wire Line
	4250 4350 4250 5150
Wire Wire Line
	4250 5150 5700 5150
Wire Wire Line
	5700 5150 5700 4050
Wire Wire Line
	5700 4050 5500 4050
$EndSCHEMATC
